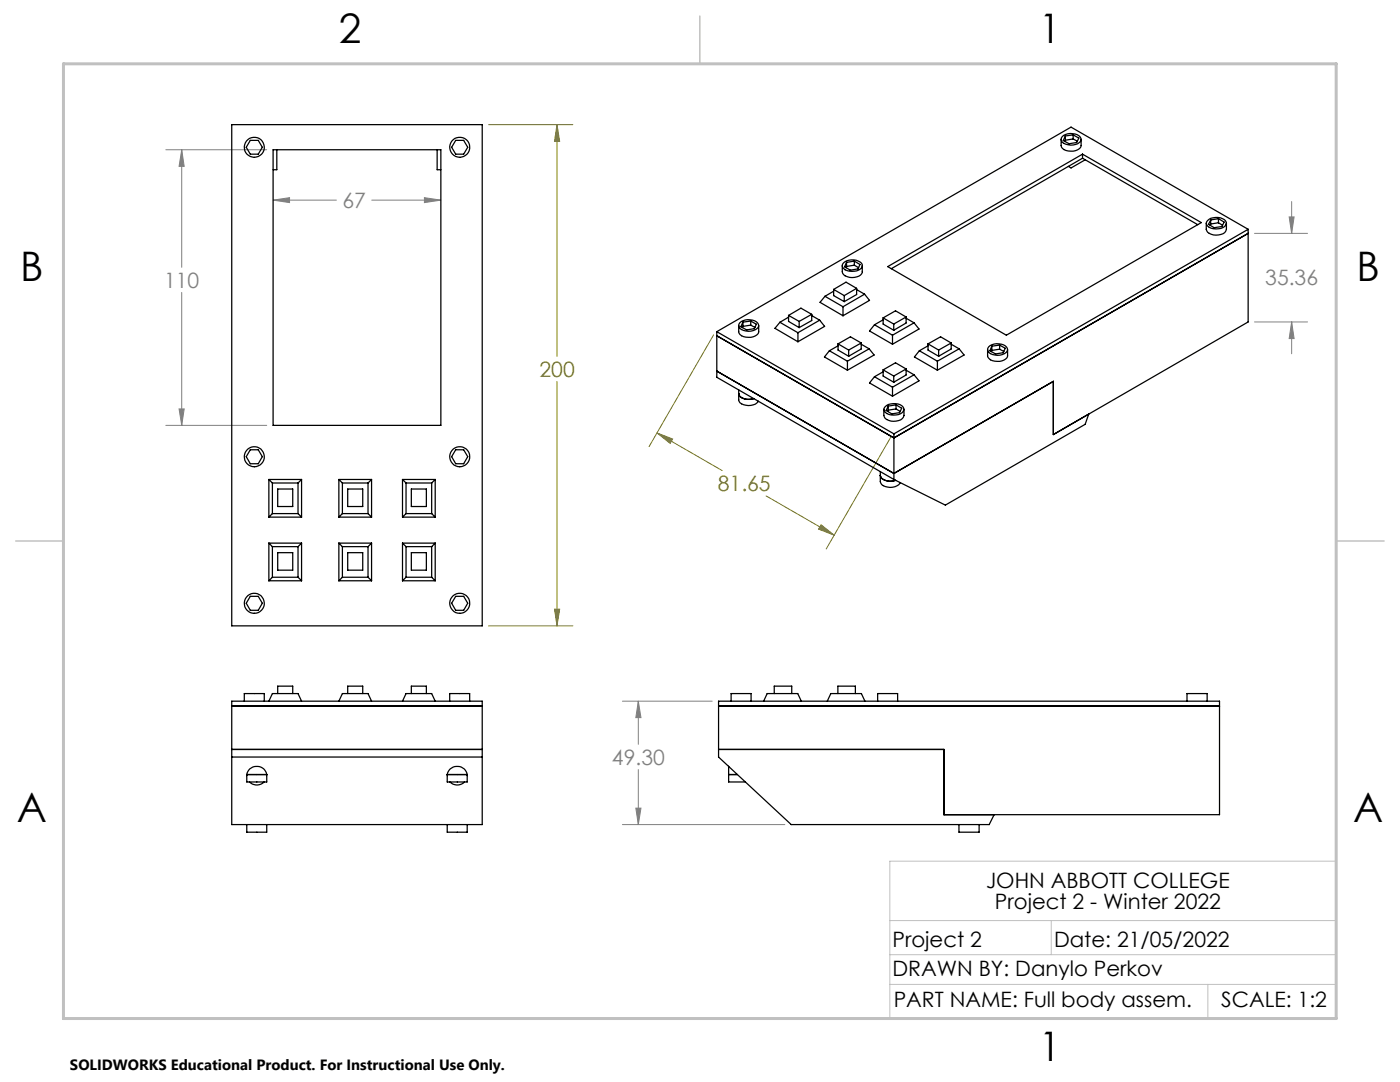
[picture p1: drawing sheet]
<svg xmlns="http://www.w3.org/2000/svg" width="279mm" height="216mm" viewBox="0 0 279 216" stroke-linecap="round" stroke-linejoin="round" font-family="sans-serif">
<path d="M97.5 24.9h16.8M111.2 24.9l.5 3.3h-1zM111.2 24.9v46.2M111.2 76.1v48.8M142.4 66.8l-12.9 22.3M131.1 86.4l3.1 1.2-.5 .9zM131.1 86.4l13 7.5M152.9 99l13.6 7.8M177.8 87.2l-12.9 22.3M163.9 104.7l2.6 2.1-3.1-1.2zM97.5 124.9h16.8M110.7 121.6h1l-.5 3.3z" fill="none" stroke="#808000" stroke-width=".2"/>
<g fill="none" stroke="#808080" stroke-width=".2">
<path d="M33.1 29.9h20.1M36.3 29.9l.5 3.3h-1.1zM36.3 29.9v23.4M54.5 39.9l3.3-.5v1zM54.5 39.9h12.6M74.2 39.9h13.8M84.7 39.4l3.3 .5-3.3 .5zM36.3 58.3v26.6M250.4 46.6h10.5M257.3 43.3h1l-.5 3.3zM257.8 40.2v6.4M250.4 64.2h10.5"/>
<path d="M257.8 64.2l.5 3.4h-1zM257.8 64.2v6.4M33.1 84.9h20.1M35.7 81.6h1.1l-.5 3.3zM124.2 139.9h17.9M127.4 139.9l.5 3.3h-1zM127.4 139.9v8.6M127.4 153.6v10.9M124.2 164.5h32.4M126.9 161.3h1l-.5 3.2z"/>
</g>
<path d="M177.6 183.7h89.1M177.6 190.5h89.1M177.6 196.4h89.1M209.8 183.7v6.8M241.1 196.4v6.8M26.7 203.2h240v-31.4h-89.1v31.4" fill="none" stroke="#c0c0c0" stroke-width=".2"/>
<path d="M139.7 3.2v9.5M3.1 107.9h9.6M266.7 107.9h9.5" fill="none" stroke="#c0c0c0" stroke-width=".3"/>
<path d="M12.7 12.7h254v190.5h-254z" fill="none" stroke="#c0c0c0" stroke-width=".6"/>
<path d="M131.1 86.4l3.1 1.2-.5 .9zM163.9 104.7l2.6 2.1-3.1-1.2zM110.7 121.6h1l-.5 3.3zM111.2 24.9l.5 3.3h-1z" fill="#808000"/>
<path d="M257.3 43.3h1l-.5 3.3zM257.8 64.2l.5 3.4h-1zM126.9 161.3h1l-.5 3.2zM127.4 139.9l.5 3.3h-1zM35.7 81.6h1.1l-.5 3.3zM36.3 29.9l.5 3.3h-1.1zM84.7 39.4l3.3 .5-3.3 .5zM54.5 39.9l3.3-.5v1z" fill="#808080"/>
<g fill="none" stroke="#000" stroke-width=".25">
<path d="M46.2 24.9h50v100h-50zM50 28h1.5l.9 1.4-.9 1.4h-1.5l-.9-1.4zM54.5 29.9h33.5v55h-33.5zM55.2 29.9v4h-.7M87.2 29.9v4h.8M90.9 28h1.6l.8 1.4-.8 1.4h-1.6l-.8-1.4zM211.8 27.8v1.3a1.69 1.69 0 0 0 1.9 1.1 1.83 1.83 0 0 0 2.1-1.2v-1.2M212 27.3a2.74 2.74 0 0 1 3.6 0 .99 .99 0 0 1-.9 1.5 2.69 2.69 0 0 1-2.9-.7v-.5zM212.6 28l-.1 .2M212.6 27.1v.9M214.2 26.9l1.1 .7-.4 .8-1.5 .3-1.2-.7 .4-.9M214.2 26.9l-1.6 .2"/>
<path d="M214.2 27.7l-1.6 .3M214.2 27.7l.8 .5M214.2 26.9v.8M216 30.8v.8M216 31.6l-38.1 22M216 31.6l23 13.2M216.6 31.9l-2.9 1.6-.5-.3M164.6 59.1l-.9 1.2 4.5 2.7M164.6 59.1l3.6 2.1M166.4 58.1l-1.8 1M166.4 57.7v1.3l2.1 1.2M166.4 57.7l2.1 1.3"/>
<path d="M168.1 53v1.2a1.88 1.88 0 0 0 2.4 1.2 1.45 1.45 0 0 0 1.6-1.2v-1.2M168.3 52.5a2.62 2.62 0 0 1 3.8 .3 1.4 1.4 0 0 1-1.6 1.3l-.5 .1a1.7 1.7 0 0 1-1.9-1.1zM168.5 59v1.2M168.9 53.2l-.1 .2M168.9 52.4v.8M170.5 52.1l1.1 .7-.4 .9-1.5 .2-1.1-.7 .3-.8M170.5 52.1l-1.6 .3M170.5 52.9l-1.6 .3M170.5 52.9l.8 .5M170.5 52.1v.8M171 57.8l1.5 .9M171 57.5v1.3l-2.5 1.4"/>
<path d="M171 57.5l-2.5 1.5M171 57.5l-2.2-1.2-2.4 1.4M172.5 58.7l-4.3 2.5M172.5 58.7l1 1.2-5.3 3.1M177.2 53.2l38.8-22.4 23.7 13.6-38.9 22.5zM240.7 44.5v1.3a1.94 1.94 0 0 0 2.5 1.1 1.46 1.46 0 0 0 1.6-1.1v-1.3M241 44a2.79 2.79 0 0 1 3.6 .1 1.05 1.05 0 0 1-.9 1.5 2.23 2.23 0 0 1-3-1zM241.6 44.7l-.1 .2M241.6 43.9v.8M243.2 43.6l1.1 .7-.4 .9-1.6 .2-1.1-.6 .4-.9M243.2 43.6l-1.6 .3M243.2 44.5l-1.6 .2"/>
<path d="M243.2 44.5l.8 .4M243.2 43.6v.9M249.1 46.6l-70.7 40.8-35.3-20.4M249.1 45.8l-35.4-20.4-70.6 40.8M249.1 45.8l-70.7 40.8M249.1 45.8v18.4l-38.9 22.5M143.1 66.2v9.1l35.3 20.4M143.1 66.2l35.3 20.4M143.1 74l35.3 20.5 31.8-18.4v10.6M147.4 78.5a1.88 1.88 0 0 0 2.5 1.2l.5-.1a2.43 2.43 0 0 1-3-.9zM147.4 77.8v2a1.75 1.75 0 0 0 1.9 1.1 1.98 1.98 0 0 0 2-.9M147.4 64.9v1.3a1.69 1.69 0 0 0 1.9 1.1 1.83 1.83 0 0 0 2.1-1.1v-1.3"/>
<path d="M147.6 64.4a2.74 2.74 0 0 1 3.6 .1 .81 .81 0 0 1-.5 1.3 2.7 2.7 0 0 1-3.2-.5v-.6zM148.3 65.1l-.1 .3M148.3 64.3v.8M149.8 64.1l1.2 .6-.5 .9-1.5 .2-1.2-.6 .5-.9M149.8 64.1l-1.5 .2M149.8 64.9l-1.5 .2M149.8 64.9l.9 .4M149.8 64.1v.8M155.6 64.3l3.6 2.1M155.6 64.3l-.9 1.2 4.5 2.7M157.4 63.3l-1.8 1M157.4 62.9v1.2l2.1 1.3"/>
<path d="M157.4 62.9l2.1 1.2M159.2 66.4v1.8M159.5 64.1v1.3M162 63l1.6 .9M162 62.7v1.3l-2.5 1.4M162 62.7l-2.5 1.4M162 62.7l-2.2-1.2-2.4 1.4M163.6 63.9l-4.4 2.5M163.6 63.9l1 1.2-5.4 3.1M165.5 70l-1 1.2 4.6 2.7M165.5 70l3.6 2.1M167.3 69l-1.8 1"/>
<path d="M167.3 68.6v1.3l2.1 1.2M167.3 68.6l2.1 1.3M168.2 61.2v1.8M169.1 72.1v1.8M169.4 69.9v1.2M171.9 68.7l1.6 .9M171.9 68.4v1.2l-2.5 1.5M171.9 68.4l-2.5 1.5M171.9 68.4l-2.2-1.2-2.4 1.4M173.5 69.6l-4.4 2.5M173.5 69.6l.9 1.2-5.3 3.1M174.5 75.2l-1 1.2 4.6 2.7"/>
<path d="M174.5 64.8l-1 1.2 4.6 2.7M174.5 64.8l3.6 2.1M174.5 75.2l3.6 2.1M176.2 63.8l-1.7 1M176.2 63.4v1.3l2.2 1.2M176.2 73.8v1.2l2.2 1.3M176.2 63.4l2.2 1.3M176.2 74.2l-1.7 1M176.2 73.8l2.2 1.2M178.1 66.9v1.8M178.1 77.3v1.8M178.4 64.7v1.2"/>
<path d="M178.4 75v1.3M180.8 73.9l1.6 .9M180.8 63.5l1.6 .9M180.8 63.3v1.2l-2.4 1.4M180.8 63.3l-2.4 1.4M180.8 63.3l-2.1-1.3-2.5 1.4M180.8 73.6v1.2l-2.4 1.5M180.8 73.6l-2.4 1.4M180.8 73.6l-2.1-1.2-2.5 1.4M182.4 64.4l-4.3 2.5M182.4 64.4l1 1.3-5.3 3M182.4 74.8l-4.3 2.5"/>
<path d="M182.4 74.8l1 1.2-5.3 3.1M183.5 70l-1 1.2 4.6 2.7M183.5 70l3.6 2.1M185.2 68.6l2.1 1.3M185.2 69l-1.7 1M185.2 68.6v1.3l2.1 1.2M187.1 72.1v1.8M187.3 69.9v1.2M189.8 68.7l1.6 .9M189.8 68.4v1.2l-2.5 1.5M189.8 68.4l-2.5 1.5M189.8 68.4l-2.1-1.2-2.5 1.4"/>
<path d="M191.4 69.6l-4.3 2.5M191.4 69.6l1 1.2-5.3 3.1M197.1 69.7v1.3a1.7 1.7 0 0 0 1.9 1.1 1.82 1.82 0 0 0 2.1-1.1v-1.3M197.3 69.2a2.74 2.74 0 0 1 3.6 .1 .81 .81 0 0 1-.5 1.3 2.74 2.74 0 0 1-3.2-.5l-.1-.6zM197.9 69.9l-.1 .3M197.9 69.1v.8M199.5 68.9l1.1 .6-.4 .9-1.5 .2-1.1-.6 .3-.9M199.5 68.9l-1.6 .2M199.5 69.7l-1.6 .2M199.5 69.7l.8 .4M199.5 68.9v.8M50 89.7h1.5l.9 1.4-.9 1.4h-1.5l-.9-1.4z"/>
<path d="M53.7 95.7h6.5M53.7 95.7l.7 .7M53.7 95.7v7.5M54.4 96.4h5.1M54.4 96.4v6.1M55.4 97.6h3v3.5h-3zM59.5 96.4v6.1M60.2 95.7l-.7 .7M60.2 95.7v7.5M67.6 95.7v7.5M67.6 95.7l.7 .7M67.6 95.7h6.6"/>
<path d="M68.3 96.4v6.1M68.3 96.4h5.1M69.4 97.6h3v3.5h-3zM73.4 96.4v6.1M74.2 95.7v7.5M74.2 95.7l-.8 .7M80.3 95.7h6.6M80.3 95.7v7.5M80.3 95.7l.7 .7M81 96.4h5.1M81 96.4v6.1M82.1 97.6h3v3.5h-3z"/>
<path d="M86.1 96.4v6.1M86.9 95.7l-.8 .7M86.9 95.7v7.5M90.9 89.7h1.6l.8 1.4-.8 1.4h-1.6l-.8-1.4zM175.7 94.9a2.21 2.21 0 0 0 3.1 .9 2.57 2.57 0 0 1-3-.6zM175.7 94.1v2a1.98 1.98 0 0 0 2.4 1.1 2.08 2.08 0 0 0 1.6-.9M176.4 81.7v1.2a1.94 1.94 0 0 0 2.4 1.1 1.54 1.54 0 0 0 1.6-1.1v-1.2M176.6 81.2a2.79 2.79 0 0 1 3.6 0 1.05 1.05 0 0 1-.9 1.5 2.23 2.23 0 0 1-2.9-1zM177.3 81.8l-.1 .3M177.3 81v.8M178.4 86.6v9.1M178.8 80.8l1.2 .7-.5 .8-1.5 .3-1.2-.7 .5-.9"/>
<path d="M178.8 80.8l-1.5 .2M178.8 81.6l-1.5 .2M178.8 81.6l.8 .5M178.8 80.8v.8M210.2 86.7l7.1-4.1-.7 2.1-27.9 16.1-10.3-5.1M50 119h1.5l.9 1.4-.9 1.4h-1.5l-.9-1.4zM53.7 108.4h6.5M53.7 115.9h6.5M53.7 103.2h6.5M53.7 108.4v7.5M53.7 108.4l.7 .7M54.4 109.1h5.1"/>
<path d="M54.4 115.2h5.1M54.4 102.5h5.1M54.4 102.5l-.7 .7M54.4 109.1v6.1M54.4 115.2l-.7 .7M55.4 110.3h3v3.5h-3zM59.5 102.5l.7 .7M59.5 109.1v6.1M59.5 115.2l.7 .7M60.2 108.4v7.5M60.2 108.4l-.7 .7M67.6 108.4l.7 .7"/>
<path d="M67.6 108.4h6.6M67.6 115.9h6.6M67.6 108.4v7.5M67.6 103.2h6.6M68.3 109.1h5.1M68.3 115.2l-.7 .7M68.3 115.2h5.1M68.3 109.1v6.1M68.3 102.5l-.7 .7M68.3 102.5h5.1M69.4 110.3h3v3.5h-3zM73.4 115.2l.8 .7"/>
<path d="M73.4 109.1v6.1M73.4 102.5l.8 .7M74.2 108.4l-.8 .7M74.2 108.4v7.5M80.3 108.4h6.6M80.3 115.9h6.6M80.3 108.4l.7 .7M80.3 103.2h6.6M80.3 108.4v7.5M81 109.1h5.1M81 102.5l-.7 .7M81 115.2h5.1"/>
<path d="M81 102.5h5.1M81 109.1v6.1M81 115.2l-.7 .7M82.1 110.3h3v3.5h-3zM86.1 115.2l.8 .7M86.1 109.1v6.1M86.1 102.5l.8 .7M86.9 108.4l-.8 .7M86.9 108.4v7.5M90.9 119h1.6l.8 1.4-.8 1.4h-1.6l-.8-1.4zM46.2 139.9h50v24.6h-50zM48.8 139.9v-1.5h3.9v1.5"/>
<path d="M53.7 139.9l.7-1.5h5.1l.7 1.5M55.4 138.4v-1.5h3v1.5M67.6 139.9l.7-1.5h5.1l.8 1.5M69.4 138.4v-1.5h3v1.5M80.3 139.9l.7-1.5h5.1l.8 1.5M82.1 138.4v-1.5h3v1.5M89.7 139.9v-1.5h4v1.5M145.9 139.9v-1.5h4v1.5M152.4 139.9l.7-1.5h6.1l.7 1.5M154.5 138.4v-1.5h3.5v1.5M165.1 139.9l.7-1.5h6.1l.7 1.5M167.2 138.4v-1.5h3.5v1.5"/>
<path d="M175.2 139.9v-1.5h3.9v1.5M236.9 139.9v-1.5h4v1.5M46.2 140.9h50M46.2 151.1h50M46.2 149.5h50M49.2 154.6v1.4h4v-1.4M49.2 154.6h4M49.2 154.6a2.03 2.03 0 0 1 2-1.7 2.03 2.03 0 0 1 2 1.7M49.8 156a2.07 2.07 0 0 0 2.9 0M89.3 154.6v1.4h3.9v-1.4M89.3 154.6h3.9M89.3 154.6a2.03 2.03 0 0 1 1.9-1.7 2.03 2.03 0 0 1 2 1.7"/>
<path d="M89.8 156a2.07 2.07 0 0 0 2.9 0M143.4 149.5h45v13.1h55v-22.7h-100v11.2l14.5 13.4h39.5l1-1.9M143.4 140.9h100M145.4 154.6h1.7zM145.4 152.9v3.1h3.4M49.2 164.5v1.6h4v-1.6M89.3 164.5v1.6h3.9v-1.6M191.4 164.5v1.6h4v-1.6"/>
<circle cx="50.7" cy="29.4" r="2"/>
<circle cx="91.8" cy="29.4" r="2.01"/>
<circle cx="50.8" cy="91.1" r="1.99"/>
<circle cx="91.8" cy="91.1" r="2"/>
<circle cx="50.8" cy="120.4" r="1.99"/>
<circle cx="91.8" cy="120.4" r="2"/>
</g>
<g font-size="8.1">
<text x="67.6" y="8.5">2</text>
<text x="207.3" y="8.5">1</text>
<text x="4" y="56.1">B</text>
<text x="270.7" y="56.1">B</text>
<text x="3.3" y="164.1">A</text>
<text x="270" y="164.1">A</text>
<text x="207.3" y="211.7">1</text>
</g>
<g font-size="4.2" fill="#808080">
<text x="68.3" y="41.5">67</text>
<text x="32.7" y="57.4">110</text>
<text x="252.5" y="57">35.36</text>
<text x="122.1" y="152.6">49.30</text>
</g>
<g font-size="4.2" fill="#808000">
<text x="107.7" y="75.2">200</text>
<text x="143.3" y="98">81.65</text>
</g>
<g font-size="4.2">
<text x="196.8" y="177.2">JOHN ABBOTT COLLEGE</text>
<text x="198.5" y="181.4">Project 2 - Winter 2022</text>
<text x="178.1" y="188.9">Project 2</text>
<text x="210.3" y="188.9">Date: 21/05/2022</text>
<text x="178.1" y="194.8">DRAWN BY: Danylo Perkov</text>
<text x="178.4" y="201">PART NAME: Full body assem.</text>
<text x="243.7" y="201">SCALE: 1:2</text>
</g>
<text font-size="3" x="14" y="213.5">SOLIDWORKS Educational Product. For Instructional Use Only.</text>
</svg>
